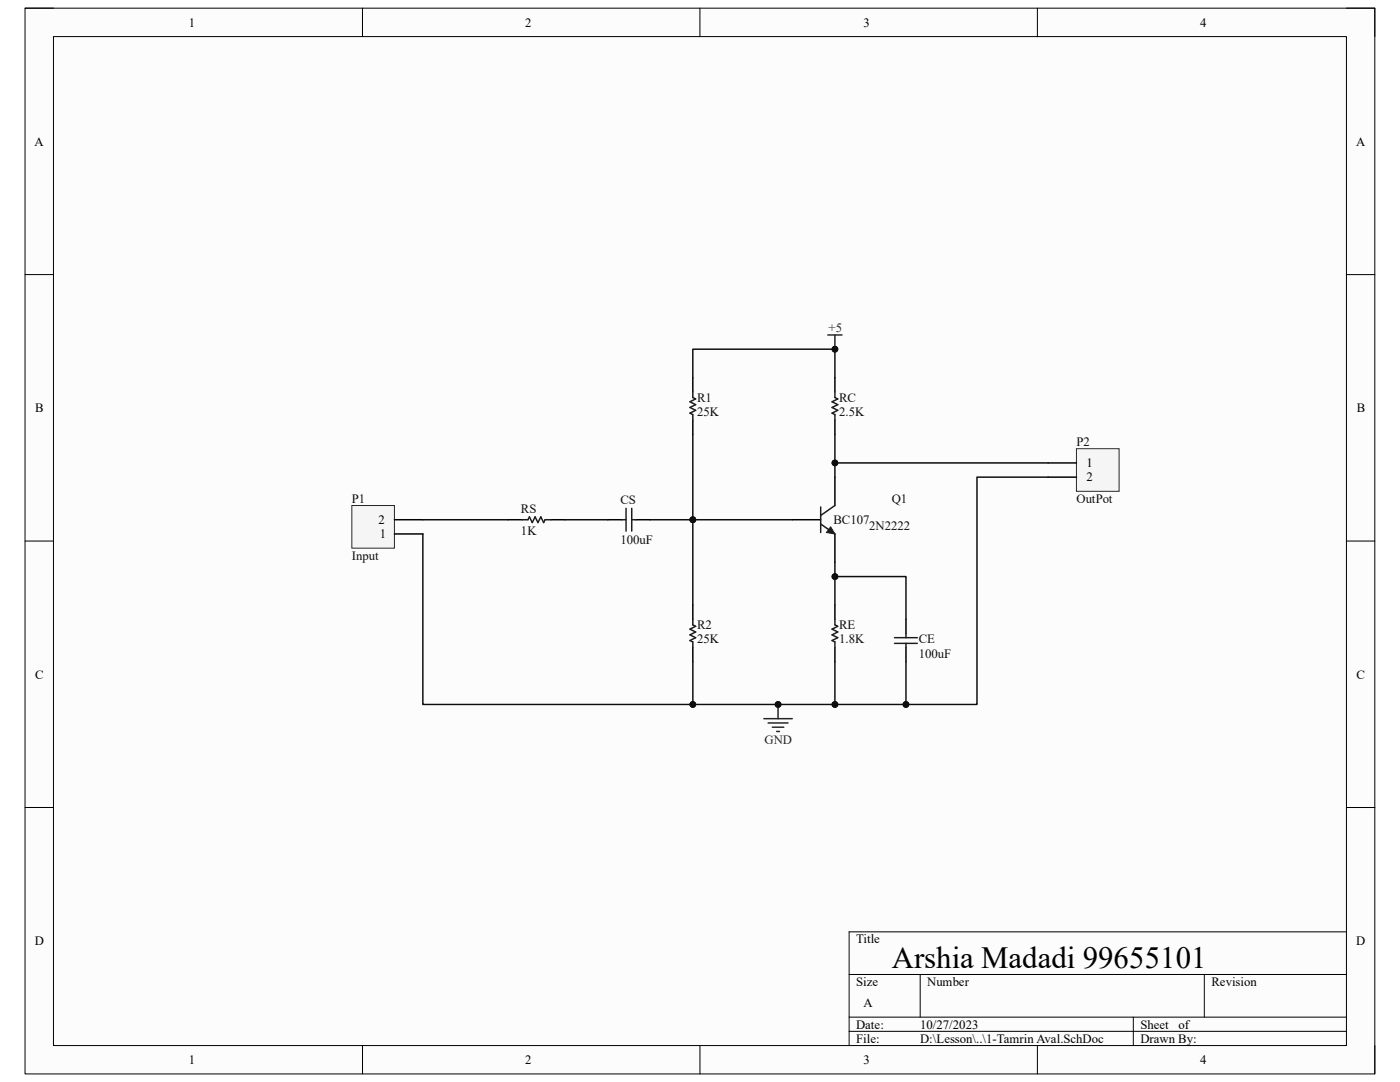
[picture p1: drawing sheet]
<svg xmlns="http://www.w3.org/2000/svg" width="279mm" height="216mm" viewBox="0 0 279 216" stroke-linecap="round" stroke-linejoin="round" font-family="sans-serif">
<path d="M5 1.6h269.4v212.7h-269.4z" fill-rule="evenodd" fill="#fcfcfc"/>
<path d="M5 1.6h269.4v212.7h-269.4z" fill="none" stroke="#000" stroke-width=".2"/>
<path d="M10.7 7.3h258v201.3h-258z" fill-rule="evenodd" fill="#fcfcfc"/>
<g fill="none" stroke="#000" stroke-width=".2">
<path d="M5 1.6h5.7M10.7 7.3h258v201.3h-258zM72.3 1.6v5.7M139.7 1.6v5.7M207 1.6v5.7M268.7 1.6h5.7v5.7M5 54.8h5.7M268.7 54.8h5.7M5 108h5.7M268.7 108h5.7M5 161.1h5.7M268.7 161.1h5.7"/>
<path d="M169.5 194.4h99.2M183.6 194.4v8.6M240.3 194.4v8.6M268.7 185.9h-99.2v22.7M72.3 208.6v5.7M139.7 208.6v5.7M169.5 203h99.2M169.5 205.8h99.2M207 208.6v5.7M226.2 203v5.6M274.4 208.6v5.7"/>
</g>
<path d="M166.6 95.2v5.7M158.1 103.7h5.7M166.6 106.5v5.7" fill="none" stroke="#000" stroke-width=".3"/>
<path d="M163.8 104.6l2.8 1.9M163.8 101.2v5.1M166.6 100.9l-2.8 2" fill="none" stroke="#1c1c1c" stroke-width=".3"/>
<path d="M165.8 105.1l.8 1.4-1.7-.2z" fill="#1c1c1c"/>
<path d="M165.8 105.1l.8 1.4-1.7-.2z" fill="none" stroke="#1c1c1c" stroke-width=".2"/>
<g fill="none" stroke="#000" stroke-width=".3">
<path d="M138.3 75.4v2.8M166.6 75.4v2.8M138.3 83.9v2.8M166.6 83.9v2.8M101.4 103.7h2.8M109.9 103.7h2.8M121.3 103.7h2.8M126.9 103.7h2.9M138.3 120.7v2.9M138.3 129.2v2.9M166.6 120.7v2.9M166.6 129.2v2.9"/>
<path d="M180.8 123.6v2.8M180.8 129.2v2.9"/>
</g>
<g fill="none" stroke="#1c1c1c" stroke-width=".3">
<path d="M138.3 78.2v1.1l.5 .3-1.1 .6 1.1 .5-1.1 .6 1.1 .6-1.1 .5 .6 .3v1.2M166.6 78.2v1.1l.6 .3-1.1 .6 1.1 .5-1.1 .6 1.1 .6-1.1 .5 .5 .3v1.2M104.2 103.7h1.2l.3-.6 .5 1.2 .6-1.2 .6 1.2 .5-1.2 .6 1.2 .3-.6h1.1M124.1 103.7h.8M124.9 101.4v4.6M126.1 101.4v4.6M126.1 103.7h.8M138.3 123.6v1.1l.5 .3-1.1 .5 1.1 .6-1.1 .6 1.1 .5-1.1 .6 .6 .3v1.1M166.6 123.6v1.1l.6 .3-1.1 .5 1.1 .6-1.1 .6 1.1 .5-1.1 .6 .5 .3v1.1M178.5 127.2h4.6M178.5 128.4h4.6M180.8 126.4v.8"/>
<path d="M180.8 128.4v.8"/>
</g>
<path d="M152.4 143.4h5.7M153.3 144.3h4M154.1 145.1h2.3M155 146h.6M155.3 140.6v2.8" fill="none" stroke="#262626" stroke-width=".3"/>
<circle cx="155.3" cy="140.6" r=".57" fill="#0e0e0e"/>
<circle cx="155.3" cy="140.6" r=".57" fill="none" stroke="#0e0e0e" stroke-width=".2"/>
<path d="M165.2 66.8h2.8M166.6 66.8v2.9" fill="none" stroke="#262626" stroke-width=".3"/>
<circle cx="166.6" cy="69.7" r=".57" fill="#0e0e0e"/>
<circle cx="166.6" cy="69.7" r=".57" fill="none" stroke="#0e0e0e" stroke-width=".2"/>
<path d="M214.8 89.5h8.5v8.5h-8.5z" fill-rule="evenodd" fill="#f5f5f5"/>
<path d="M214.8 89.5h8.5v8.5h-8.5z" fill="none" stroke="#262626" stroke-width=".2"/>
<path d="M209.2 92.4h5.6M209.2 95.2h5.6" fill="none" stroke="#000" stroke-width=".3"/>
<path d="M70.2 100.9h8.5v8.5h-8.5z" fill-rule="evenodd" fill="#f5f5f5"/>
<path d="M70.2 100.9h8.5v8.5h-8.5z" fill="none" stroke="#262626" stroke-width=".2"/>
<path d="M78.7 106.5h5.7M78.7 103.7h5.7" fill="none" stroke="#000" stroke-width=".3"/>
<path d="M138.3 86.7v17h-8.5" fill="none" stroke="#0e0e0e" stroke-width=".3"/>
<circle cx="138.3" cy="103.7" r=".57" fill="#0e0e0e"/>
<circle cx="138.3" cy="103.7" r=".57" fill="none" stroke="#0e0e0e" stroke-width=".2"/>
<path d="M138.3 103.7h19.8" fill="none" stroke="#0e0e0e" stroke-width=".3"/>
<circle cx="138.3" cy="103.7" r=".57" fill="#0e0e0e"/>
<circle cx="138.3" cy="103.7" r=".57" fill="none" stroke="#0e0e0e" stroke-width=".2"/>
<path d="M138.3 103.7v17" fill="none" stroke="#0e0e0e" stroke-width=".3"/>
<circle cx="138.3" cy="103.7" r=".57" fill="#0e0e0e"/>
<circle cx="138.3" cy="103.7" r=".57" fill="none" stroke="#0e0e0e" stroke-width=".2"/>
<path d="M112.7 103.7h8.6M166.6 112.2v8.5" fill="none" stroke="#0e0e0e" stroke-width=".3"/>
<circle cx="166.6" cy="115.1" r=".57" fill="#0e0e0e"/>
<circle cx="166.6" cy="115.1" r=".57" fill="none" stroke="#0e0e0e" stroke-width=".2"/>
<path d="M166.6 115.1h14.2v8.5" fill="none" stroke="#0e0e0e" stroke-width=".3"/>
<circle cx="166.6" cy="115.1" r=".57" fill="#0e0e0e"/>
<circle cx="166.6" cy="115.1" r=".57" fill="none" stroke="#0e0e0e" stroke-width=".2"/>
<path d="M138.3 75.4v-5.7h28.3v5.7" fill="none" stroke="#0e0e0e" stroke-width=".3"/>
<circle cx="166.6" cy="69.7" r=".57" fill="#0e0e0e"/>
<circle cx="166.6" cy="69.7" r=".57" fill="none" stroke="#0e0e0e" stroke-width=".2"/>
<path d="M138.3 132.1v8.5h42.5v-8.5" fill="none" stroke="#0e0e0e" stroke-width=".3"/>
<circle cx="138.3" cy="140.6" r=".57" fill="#0e0e0e"/>
<circle cx="138.3" cy="140.6" r=".57" fill="none" stroke="#0e0e0e" stroke-width=".2"/>
<circle cx="155.3" cy="140.6" r=".57" fill="#0e0e0e"/>
<circle cx="155.3" cy="140.6" r=".57" fill="none" stroke="#0e0e0e" stroke-width=".2"/>
<circle cx="166.6" cy="140.6" r=".57" fill="#0e0e0e"/>
<circle cx="166.6" cy="140.6" r=".57" fill="none" stroke="#0e0e0e" stroke-width=".2"/>
<circle cx="180.8" cy="140.6" r=".57" fill="#0e0e0e"/>
<circle cx="180.8" cy="140.6" r=".57" fill="none" stroke="#0e0e0e" stroke-width=".2"/>
<path d="M166.6 132.1v8.5" fill="none" stroke="#0e0e0e" stroke-width=".3"/>
<circle cx="166.6" cy="140.6" r=".57" fill="#0e0e0e"/>
<circle cx="166.6" cy="140.6" r=".57" fill="none" stroke="#0e0e0e" stroke-width=".2"/>
<path d="M166.6 86.7v5.7" fill="none" stroke="#0e0e0e" stroke-width=".3"/>
<circle cx="166.6" cy="92.4" r=".57" fill="#0e0e0e"/>
<circle cx="166.6" cy="92.4" r=".57" fill="none" stroke="#0e0e0e" stroke-width=".2"/>
<path d="M209.2 92.4h-42.6v2.8" fill="none" stroke="#0e0e0e" stroke-width=".3"/>
<circle cx="166.6" cy="92.4" r=".57" fill="#0e0e0e"/>
<circle cx="166.6" cy="92.4" r=".57" fill="none" stroke="#0e0e0e" stroke-width=".2"/>
<path d="M209.2 95.2h-14.2v45.4h-14.2" fill="none" stroke="#0e0e0e" stroke-width=".3"/>
<circle cx="180.8" cy="140.6" r=".57" fill="#0e0e0e"/>
<circle cx="180.8" cy="140.6" r=".57" fill="none" stroke="#0e0e0e" stroke-width=".2"/>
<path d="M84.4 106.5v34.1h53.9M84.4 103.7h17" fill="none" stroke="#0e0e0e" stroke-width=".3"/>
<circle cx="138.3" cy="140.6" r=".57" fill="#0e0e0e"/>
<circle cx="138.3" cy="140.6" r=".57" fill="none" stroke="#0e0e0e" stroke-width=".2"/>
<text font-size="6.1" x="178" y="193.1">Arshia Madadi 99655101</text>
<g font-size="2.5">
<text x="37.7" y="5.3">1</text>
<text x="104.8" y="5.3">2</text>
<text x="172.3" y="5.3">3</text>
<text x="239.5" y="5.3">4</text>
<text x="6.9" y="29.1">A</text>
<text x="270.6" y="29.1">A</text>
<text x="7" y="82.3">B</text>
<text x="270.8" y="82.3">B</text>
<text x="216.8" y="93.2">1</text>
<text x="216.8" y="96.1">2</text>
<text x="75.6" y="104.6">2</text>
<text x="75.8" y="107.4">1</text>
<text x="7" y="135.4">C</text>
<text x="270.7" y="135.4">C</text>
<text x="6.9" y="188.6">D</text>
<text x="170.9" y="188.2">Title</text>
<text x="270.7" y="188.6">D</text>
<text x="170.9" y="196.7">Size</text>
<text x="185" y="196.7">Number</text>
<text x="241.8" y="196.7">Revision</text>
<text x="172.3" y="201">A</text>
<text x="170.9" y="205.2">Date:</text>
<text x="170.9" y="208.1">File:</text>
<text x="183.6" y="205.2">10/27/2023</text>
<text x="183.7" y="208.1">D:\Lesson\..\1-Tamrin Aval.SchDoc</text>
<text x="227.6" y="205.2">Sheet</text>
<text x="227.6" y="208.1">Drawn By:</text>
<text x="235.2" y="205.2">of</text>
<text x="37.7" y="212.3">1</text>
<text x="104.8" y="212.3">2</text>
<text x="172.3" y="212.3">3</text>
<text x="239.5" y="212.3">4</text>
</g>
<g font-size="2.5" fill="#262626">
<text x="165.4" y="66.3">+5</text>
<text x="152.6" y="148.5">GND</text>
</g>
<g font-size="2.5" fill="#0e0e0e">
<text x="139.1" y="80.2">R1</text>
<text x="139.1" y="83">25K</text>
<text x="167.5" y="80.2">RC</text>
<text x="167.5" y="83">2.5K</text>
<text x="214.8" y="89">P2</text>
<text x="70.2" y="100.3">P1</text>
<text x="123.8" y="100.6">CS</text>
<text x="178" y="100.3">Q1</text>
<text x="214.8" y="100.3">OutPot</text>
<text x="104" y="102.3">RS</text>
<text x="104" y="106.8">1K</text>
<text x="166.3" y="104.6">BC107</text>
<text x="173.5" y="105.7">2N2222</text>
<text x="70.2" y="111.7">Input</text>
<text x="123.8" y="108.5">100uF</text>
<text x="139.1" y="125.6">R2</text>
<text x="167.5" y="125.6">RE</text>
<text x="139.1" y="128.4">25K</text>
<text x="167.5" y="128.4">1.8K</text>
<text x="183.3" y="128.4">CE</text>
<text x="183.3" y="131.2">100uF</text>
</g>
</svg>
